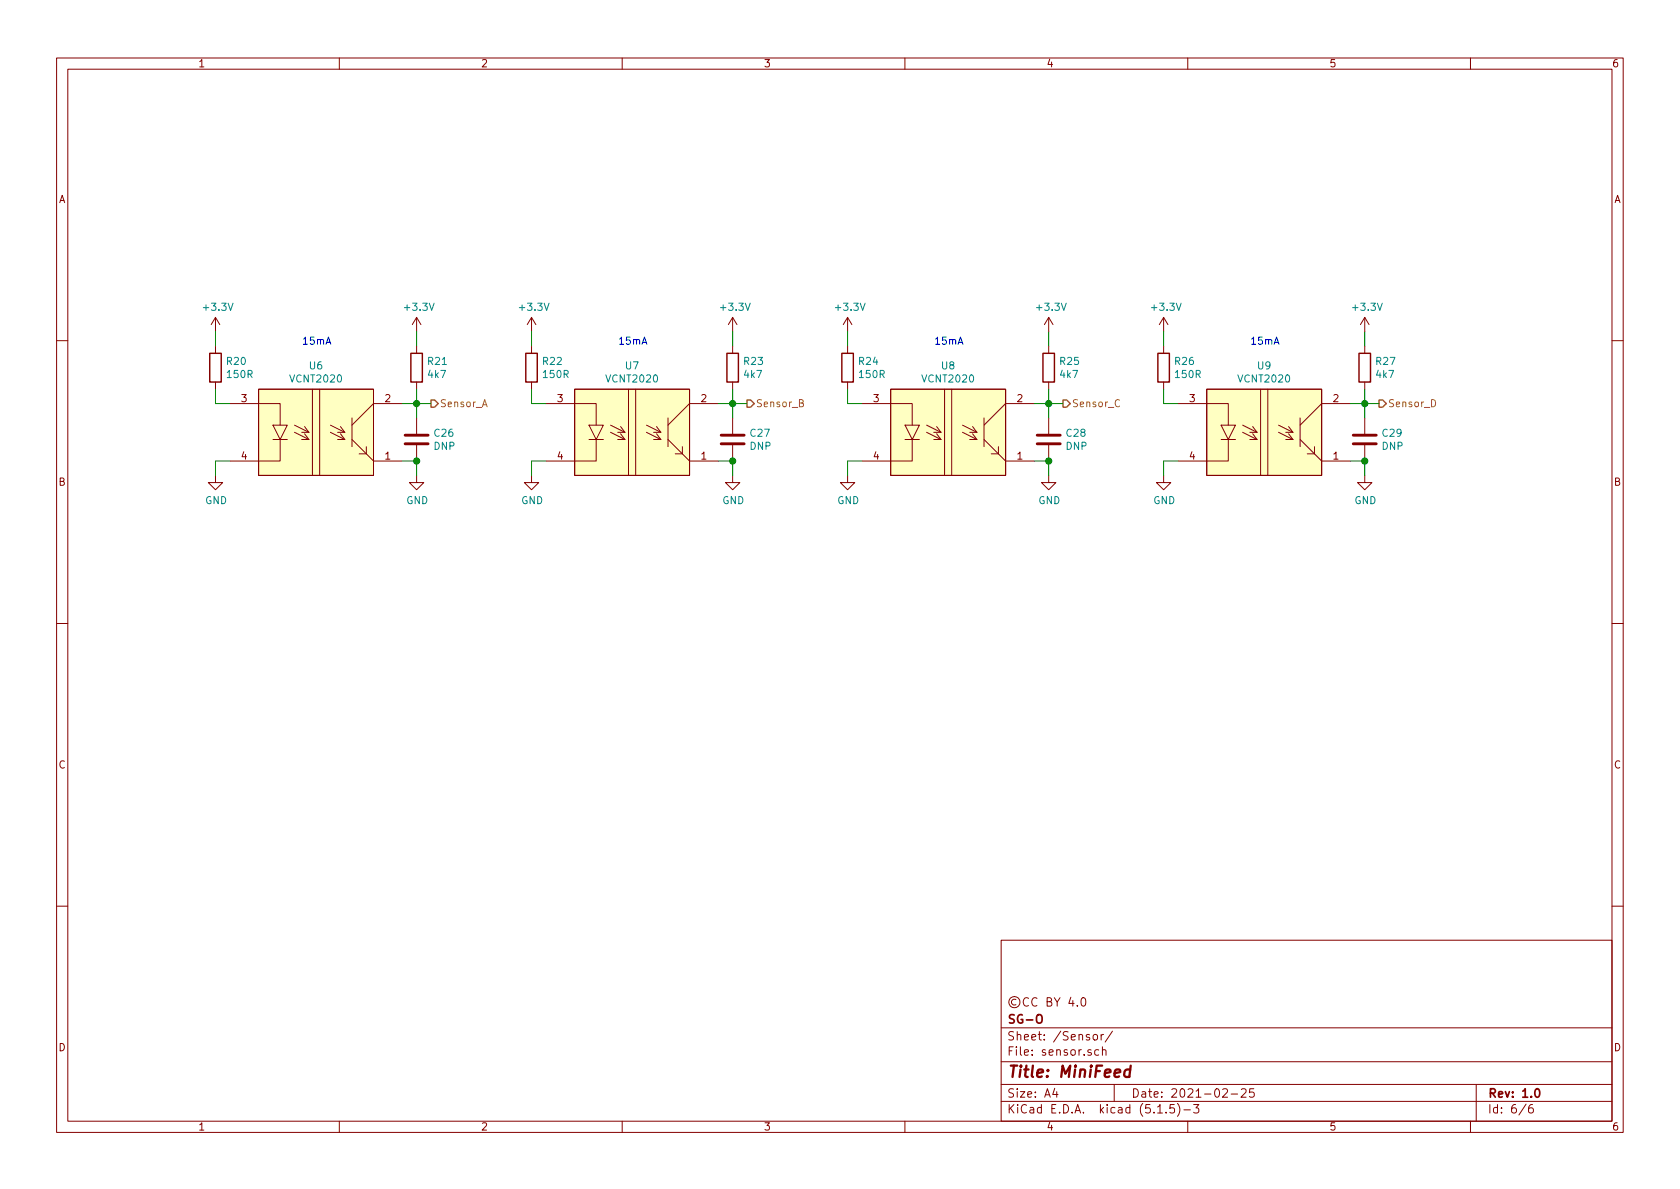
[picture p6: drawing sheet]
EESchema Schematic File Version 4
EELAYER 30 0
EELAYER END
$Descr A4 11693 8268
encoding utf-8
Sheet 6 6
Title "MiniFeed"
Date "2021-02-25"
Rev "1.0"
Comp "SG-O"
Comment1 "©CC BY 4.0"
Comment2 ""
Comment3 ""
Comment4 ""
$EndDescr
$Comp
L global:VCNT2020 U?
U 1 1
P 2200 3000
AR Path="/6049A459" Ref="U?"  Part="1" 
AR Path="/6047D150/6049A459" Ref="U6"  Part="1" 
F 0 "U6" H 2200 3465 50  0000 C CNN
F 1 "VCNT2020" H 2200 3374 50  0000 C CNN
F 2 "global:vcnt2020" H 2200 3000 50  0001 C CNN
F 3 "" H 2200 3000 50  0001 C CNN
F 4 "VCNT2020" H 2200 3000 50  0001 C CNN "manf#"
	1    2200 3000
	1    0    0    -1  
$EndComp
$Comp
L power:+3.3V #PWR?
U 1 1
P 1500 2300
AR Path="/6049A45F" Ref="#PWR?"  Part="1" 
AR Path="/6047D150/6049A45F" Ref="#PWR029"  Part="1" 
F 0 "#PWR029" H 1500 2150 50  0001 C CNN
F 1 "+3.3V" H 1515 2473 50  0000 C CNN
F 2 "" H 1500 2300 50  0001 C CNN
F 3 "" H 1500 2300 50  0001 C CNN
	1    1500 2300
	1    0    0    -1  
$EndComp
$Comp
L Device:R R?
U 1 1
P 1500 2550
AR Path="/6049A467" Ref="R?"  Part="1" 
AR Path="/6047D150/6049A467" Ref="R20"  Part="1" 
F 0 "R20" H 1570 2596 50  0000 L CNN
F 1 "150R" H 1570 2505 50  0000 L CNN
F 2 "Resistor_SMD:R_0603_1608Metric" V 1430 2550 50  0001 C CNN
F 3 "~" H 1500 2550 50  0001 C CNN
F 4 "C217745" H 1500 2550 50  0001 C CNN "lcsc#"
F 5 "ARG03FTC1500" H 1500 2550 50  0001 C CNN "manf#"
	1    1500 2550
	1    0    0    -1  
$EndComp
Wire Wire Line
	1500 2700 1500 2800
Wire Wire Line
	1500 2800 1600 2800
Wire Wire Line
	1500 2300 1500 2400
$Comp
L power:GND #PWR?
U 1 1
P 1500 3300
AR Path="/6049A470" Ref="#PWR?"  Part="1" 
AR Path="/6047D150/6049A470" Ref="#PWR037"  Part="1" 
F 0 "#PWR037" H 1500 3050 50  0001 C CNN
F 1 "GND" H 1505 3127 50  0000 C CNN
F 2 "" H 1500 3300 50  0001 C CNN
F 3 "" H 1500 3300 50  0001 C CNN
	1    1500 3300
	1    0    0    -1  
$EndComp
Wire Wire Line
	1500 3300 1500 3200
Wire Wire Line
	1500 3200 1600 3200
$Comp
L power:GND #PWR?
U 1 1
P 2900 3300
AR Path="/6049A478" Ref="#PWR?"  Part="1" 
AR Path="/6047D150/6049A478" Ref="#PWR038"  Part="1" 
F 0 "#PWR038" H 2900 3050 50  0001 C CNN
F 1 "GND" H 2905 3127 50  0000 C CNN
F 2 "" H 2900 3300 50  0001 C CNN
F 3 "" H 2900 3300 50  0001 C CNN
	1    2900 3300
	1    0    0    -1  
$EndComp
Wire Wire Line
	2800 3200 2900 3200
Wire Wire Line
	2900 3200 2900 3300
$Comp
L power:+3.3V #PWR?
U 1 1
P 2900 2300
AR Path="/6049A480" Ref="#PWR?"  Part="1" 
AR Path="/6047D150/6049A480" Ref="#PWR030"  Part="1" 
F 0 "#PWR030" H 2900 2150 50  0001 C CNN
F 1 "+3.3V" H 2915 2473 50  0000 C CNN
F 2 "" H 2900 2300 50  0001 C CNN
F 3 "" H 2900 2300 50  0001 C CNN
	1    2900 2300
	1    0    0    -1  
$EndComp
Wire Wire Line
	2900 2300 2900 2400
Wire Wire Line
	2900 2700 2900 2800
Wire Wire Line
	2900 2800 2800 2800
$Comp
L global:VCNT2020 U?
U 1 1
P 4400 3000
AR Path="/6049A48B" Ref="U?"  Part="1" 
AR Path="/6047D150/6049A48B" Ref="U7"  Part="1" 
F 0 "U7" H 4400 3465 50  0000 C CNN
F 1 "VCNT2020" H 4400 3374 50  0000 C CNN
F 2 "global:vcnt2020" H 4400 3000 50  0001 C CNN
F 3 "" H 4400 3000 50  0001 C CNN
F 4 "VCNT2020" H 4400 3000 50  0001 C CNN "manf#"
	1    4400 3000
	1    0    0    -1  
$EndComp
$Comp
L power:+3.3V #PWR?
U 1 1
P 3700 2300
AR Path="/6049A491" Ref="#PWR?"  Part="1" 
AR Path="/6047D150/6049A491" Ref="#PWR031"  Part="1" 
F 0 "#PWR031" H 3700 2150 50  0001 C CNN
F 1 "+3.3V" H 3715 2473 50  0000 C CNN
F 2 "" H 3700 2300 50  0001 C CNN
F 3 "" H 3700 2300 50  0001 C CNN
	1    3700 2300
	1    0    0    -1  
$EndComp
$Comp
L Device:R R?
U 1 1
P 3700 2550
AR Path="/6049A499" Ref="R?"  Part="1" 
AR Path="/6047D150/6049A499" Ref="R22"  Part="1" 
F 0 "R22" H 3770 2596 50  0000 L CNN
F 1 "150R" H 3770 2505 50  0000 L CNN
F 2 "Resistor_SMD:R_0603_1608Metric" V 3630 2550 50  0001 C CNN
F 3 "~" H 3700 2550 50  0001 C CNN
F 4 "C217745" H 3700 2550 50  0001 C CNN "lcsc#"
F 5 "ARG03FTC1500" H 3700 2550 50  0001 C CNN "manf#"
	1    3700 2550
	1    0    0    -1  
$EndComp
Wire Wire Line
	3700 2700 3700 2800
Wire Wire Line
	3700 2800 3800 2800
Wire Wire Line
	3700 2300 3700 2400
$Comp
L power:GND #PWR?
U 1 1
P 3700 3300
AR Path="/6049A4A2" Ref="#PWR?"  Part="1" 
AR Path="/6047D150/6049A4A2" Ref="#PWR039"  Part="1" 
F 0 "#PWR039" H 3700 3050 50  0001 C CNN
F 1 "GND" H 3705 3127 50  0000 C CNN
F 2 "" H 3700 3300 50  0001 C CNN
F 3 "" H 3700 3300 50  0001 C CNN
	1    3700 3300
	1    0    0    -1  
$EndComp
Wire Wire Line
	3700 3300 3700 3200
Wire Wire Line
	3700 3200 3800 3200
$Comp
L power:GND #PWR?
U 1 1
P 5100 3300
AR Path="/6049A4AA" Ref="#PWR?"  Part="1" 
AR Path="/6047D150/6049A4AA" Ref="#PWR040"  Part="1" 
F 0 "#PWR040" H 5100 3050 50  0001 C CNN
F 1 "GND" H 5105 3127 50  0000 C CNN
F 2 "" H 5100 3300 50  0001 C CNN
F 3 "" H 5100 3300 50  0001 C CNN
	1    5100 3300
	1    0    0    -1  
$EndComp
Wire Wire Line
	5000 3200 5100 3200
Wire Wire Line
	5100 3200 5100 3300
$Comp
L Device:R R?
U 1 1
P 5100 2550
AR Path="/6049A4B4" Ref="R?"  Part="1" 
AR Path="/6047D150/6049A4B4" Ref="R23"  Part="1" 
F 0 "R23" H 5170 2596 50  0000 L CNN
F 1 "4k7" H 5170 2505 50  0000 L CNN
F 2 "Resistor_SMD:R_0603_1608Metric" V 5030 2550 50  0001 C CNN
F 3 "~" H 5100 2550 50  0001 C CNN
F 4 "C304093" H 5100 2550 50  0001 C CNN "lcsc#"
F 5 "AR03FTD4701" H 5100 2550 50  0001 C CNN "manf#"
	1    5100 2550
	1    0    0    -1  
$EndComp
$Comp
L power:+3.3V #PWR?
U 1 1
P 5100 2300
AR Path="/6049A4BA" Ref="#PWR?"  Part="1" 
AR Path="/6047D150/6049A4BA" Ref="#PWR032"  Part="1" 
F 0 "#PWR032" H 5100 2150 50  0001 C CNN
F 1 "+3.3V" H 5115 2473 50  0000 C CNN
F 2 "" H 5100 2300 50  0001 C CNN
F 3 "" H 5100 2300 50  0001 C CNN
	1    5100 2300
	1    0    0    -1  
$EndComp
Wire Wire Line
	5100 2300 5100 2400
Wire Wire Line
	5100 2700 5100 2800
Wire Wire Line
	5100 2800 5000 2800
$Comp
L Device:R R?
U 1 1
P 2900 2550
AR Path="/6049A4C6" Ref="R?"  Part="1" 
AR Path="/6047D150/6049A4C6" Ref="R21"  Part="1" 
F 0 "R21" H 2970 2596 50  0000 L CNN
F 1 "4k7" H 2970 2505 50  0000 L CNN
F 2 "Resistor_SMD:R_0603_1608Metric" V 2830 2550 50  0001 C CNN
F 3 "~" H 2900 2550 50  0001 C CNN
F 4 "C304093" H 2900 2550 50  0001 C CNN "lcsc#"
F 5 "AR03FTD4701" H 2900 2550 50  0001 C CNN "manf#"
	1    2900 2550
	1    0    0    -1  
$EndComp
$Comp
L Device:C C?
U 1 1
P 2900 3050
AR Path="/6049A4CE" Ref="C?"  Part="1" 
AR Path="/6047D150/6049A4CE" Ref="C26"  Part="1" 
F 0 "C26" H 3015 3096 50  0000 L CNN
F 1 "DNP" H 3015 3005 50  0000 L CNN
F 2 "Capacitor_SMD:C_0603_1608Metric" H 2938 2900 50  0001 C CNN
F 3 "~" H 2900 3050 50  0001 C CNN
F 4 "DNP" H 2900 3050 50  0001 C CNN "DNP"
F 5 "dnp" H 2900 3050 50  0001 C CNN "Config"
	1    2900 3050
	1    0    0    -1  
$EndComp
Connection ~ 2900 3200
Wire Wire Line
	2900 2900 2900 2800
Connection ~ 2900 2800
$Comp
L Device:C C?
U 1 1
P 5100 3050
AR Path="/6049A4D9" Ref="C?"  Part="1" 
AR Path="/6047D150/6049A4D9" Ref="C27"  Part="1" 
F 0 "C27" H 5215 3096 50  0000 L CNN
F 1 "DNP" H 5215 3005 50  0000 L CNN
F 2 "Capacitor_SMD:C_0603_1608Metric" H 5138 2900 50  0001 C CNN
F 3 "~" H 5100 3050 50  0001 C CNN
F 4 "DNP" H 5100 3050 50  0001 C CNN "DNP"
F 5 "dnp" H 5100 3050 50  0001 C CNN "Config"
	1    5100 3050
	1    0    0    -1  
$EndComp
Wire Wire Line
	5100 2900 5100 2800
Connection ~ 5100 2800
Connection ~ 5100 3200
Text Notes 2100 2400 0    50   ~ 0
15mA
Text Notes 4300 2400 0    50   ~ 0
15mA
Text HLabel 3000 2800 2    50   Output ~ 0
Sensor_A
Text HLabel 5200 2800 2    50   Output ~ 0
Sensor_B
Wire Wire Line
	5200 2800 5100 2800
Wire Wire Line
	2900 2800 3000 2800
$Comp
L global:VCNT2020 U?
U 1 1
P 6600 3000
AR Path="/604EAEDD" Ref="U?"  Part="1" 
AR Path="/6047D150/604EAEDD" Ref="U8"  Part="1" 
F 0 "U8" H 6600 3465 50  0000 C CNN
F 1 "VCNT2020" H 6600 3374 50  0000 C CNN
F 2 "global:vcnt2020" H 6600 3000 50  0001 C CNN
F 3 "" H 6600 3000 50  0001 C CNN
F 4 "VCNT2020" H 6600 3000 50  0001 C CNN "manf#"
	1    6600 3000
	1    0    0    -1  
$EndComp
$Comp
L power:+3.3V #PWR?
U 1 1
P 5900 2300
AR Path="/604EAEE7" Ref="#PWR?"  Part="1" 
AR Path="/6047D150/604EAEE7" Ref="#PWR033"  Part="1" 
F 0 "#PWR033" H 5900 2150 50  0001 C CNN
F 1 "+3.3V" H 5915 2473 50  0000 C CNN
F 2 "" H 5900 2300 50  0001 C CNN
F 3 "" H 5900 2300 50  0001 C CNN
	1    5900 2300
	1    0    0    -1  
$EndComp
$Comp
L Device:R R?
U 1 1
P 5900 2550
AR Path="/604EAEF3" Ref="R?"  Part="1" 
AR Path="/6047D150/604EAEF3" Ref="R24"  Part="1" 
F 0 "R24" H 5970 2596 50  0000 L CNN
F 1 "150R" H 5970 2505 50  0000 L CNN
F 2 "Resistor_SMD:R_0603_1608Metric" V 5830 2550 50  0001 C CNN
F 3 "~" H 5900 2550 50  0001 C CNN
F 4 "C217745" H 5900 2550 50  0001 C CNN "lcsc#"
F 5 "ARG03FTC1500" H 5900 2550 50  0001 C CNN "manf#"
	1    5900 2550
	1    0    0    -1  
$EndComp
Wire Wire Line
	5900 2700 5900 2800
Wire Wire Line
	5900 2800 6000 2800
Wire Wire Line
	5900 2300 5900 2400
$Comp
L power:GND #PWR?
U 1 1
P 5900 3300
AR Path="/604EAF00" Ref="#PWR?"  Part="1" 
AR Path="/6047D150/604EAF00" Ref="#PWR041"  Part="1" 
F 0 "#PWR041" H 5900 3050 50  0001 C CNN
F 1 "GND" H 5905 3127 50  0000 C CNN
F 2 "" H 5900 3300 50  0001 C CNN
F 3 "" H 5900 3300 50  0001 C CNN
	1    5900 3300
	1    0    0    -1  
$EndComp
Wire Wire Line
	5900 3300 5900 3200
Wire Wire Line
	5900 3200 6000 3200
$Comp
L power:GND #PWR?
U 1 1
P 7300 3300
AR Path="/604EAF0C" Ref="#PWR?"  Part="1" 
AR Path="/6047D150/604EAF0C" Ref="#PWR042"  Part="1" 
F 0 "#PWR042" H 7300 3050 50  0001 C CNN
F 1 "GND" H 7305 3127 50  0000 C CNN
F 2 "" H 7300 3300 50  0001 C CNN
F 3 "" H 7300 3300 50  0001 C CNN
	1    7300 3300
	1    0    0    -1  
$EndComp
Wire Wire Line
	7200 3200 7300 3200
Wire Wire Line
	7300 3200 7300 3300
$Comp
L power:+3.3V #PWR?
U 1 1
P 7300 2300
AR Path="/604EAF18" Ref="#PWR?"  Part="1" 
AR Path="/6047D150/604EAF18" Ref="#PWR034"  Part="1" 
F 0 "#PWR034" H 7300 2150 50  0001 C CNN
F 1 "+3.3V" H 7315 2473 50  0000 C CNN
F 2 "" H 7300 2300 50  0001 C CNN
F 3 "" H 7300 2300 50  0001 C CNN
	1    7300 2300
	1    0    0    -1  
$EndComp
Wire Wire Line
	7300 2300 7300 2400
Wire Wire Line
	7300 2700 7300 2800
Wire Wire Line
	7300 2800 7200 2800
$Comp
L global:VCNT2020 U?
U 1 1
P 8800 3000
AR Path="/604EAF26" Ref="U?"  Part="1" 
AR Path="/6047D150/604EAF26" Ref="U9"  Part="1" 
F 0 "U9" H 8800 3465 50  0000 C CNN
F 1 "VCNT2020" H 8800 3374 50  0000 C CNN
F 2 "global:vcnt2020" H 8800 3000 50  0001 C CNN
F 3 "" H 8800 3000 50  0001 C CNN
F 4 "VCNT2020" H 8800 3000 50  0001 C CNN "manf#"
	1    8800 3000
	1    0    0    -1  
$EndComp
$Comp
L power:+3.3V #PWR?
U 1 1
P 8100 2300
AR Path="/604EAF30" Ref="#PWR?"  Part="1" 
AR Path="/6047D150/604EAF30" Ref="#PWR035"  Part="1" 
F 0 "#PWR035" H 8100 2150 50  0001 C CNN
F 1 "+3.3V" H 8115 2473 50  0000 C CNN
F 2 "" H 8100 2300 50  0001 C CNN
F 3 "" H 8100 2300 50  0001 C CNN
	1    8100 2300
	1    0    0    -1  
$EndComp
$Comp
L Device:R R?
U 1 1
P 8100 2550
AR Path="/604EAF3C" Ref="R?"  Part="1" 
AR Path="/6047D150/604EAF3C" Ref="R26"  Part="1" 
F 0 "R26" H 8170 2596 50  0000 L CNN
F 1 "150R" H 8170 2505 50  0000 L CNN
F 2 "Resistor_SMD:R_0603_1608Metric" V 8030 2550 50  0001 C CNN
F 3 "~" H 8100 2550 50  0001 C CNN
F 4 "C217745" H 8100 2550 50  0001 C CNN "lcsc#"
F 5 "ARG03FTC1500" H 8100 2550 50  0001 C CNN "manf#"
	1    8100 2550
	1    0    0    -1  
$EndComp
Wire Wire Line
	8100 2700 8100 2800
Wire Wire Line
	8100 2800 8200 2800
Wire Wire Line
	8100 2300 8100 2400
$Comp
L power:GND #PWR?
U 1 1
P 8100 3300
AR Path="/604EAF49" Ref="#PWR?"  Part="1" 
AR Path="/6047D150/604EAF49" Ref="#PWR043"  Part="1" 
F 0 "#PWR043" H 8100 3050 50  0001 C CNN
F 1 "GND" H 8105 3127 50  0000 C CNN
F 2 "" H 8100 3300 50  0001 C CNN
F 3 "" H 8100 3300 50  0001 C CNN
	1    8100 3300
	1    0    0    -1  
$EndComp
Wire Wire Line
	8100 3300 8100 3200
Wire Wire Line
	8100 3200 8200 3200
$Comp
L power:GND #PWR?
U 1 1
P 9500 3300
AR Path="/604EAF55" Ref="#PWR?"  Part="1" 
AR Path="/6047D150/604EAF55" Ref="#PWR044"  Part="1" 
F 0 "#PWR044" H 9500 3050 50  0001 C CNN
F 1 "GND" H 9505 3127 50  0000 C CNN
F 2 "" H 9500 3300 50  0001 C CNN
F 3 "" H 9500 3300 50  0001 C CNN
	1    9500 3300
	1    0    0    -1  
$EndComp
Wire Wire Line
	9400 3200 9500 3200
Wire Wire Line
	9500 3200 9500 3300
$Comp
L Device:R R?
U 1 1
P 9500 2550
AR Path="/604EAF63" Ref="R?"  Part="1" 
AR Path="/6047D150/604EAF63" Ref="R27"  Part="1" 
F 0 "R27" H 9570 2596 50  0000 L CNN
F 1 "4k7" H 9570 2505 50  0000 L CNN
F 2 "Resistor_SMD:R_0603_1608Metric" V 9430 2550 50  0001 C CNN
F 3 "~" H 9500 2550 50  0001 C CNN
F 4 "C304093" H 9500 2550 50  0001 C CNN "lcsc#"
F 5 "AR03FTD4701" H 9500 2550 50  0001 C CNN "manf#"
	1    9500 2550
	1    0    0    -1  
$EndComp
$Comp
L power:+3.3V #PWR?
U 1 1
P 9500 2300
AR Path="/604EAF6D" Ref="#PWR?"  Part="1" 
AR Path="/6047D150/604EAF6D" Ref="#PWR036"  Part="1" 
F 0 "#PWR036" H 9500 2150 50  0001 C CNN
F 1 "+3.3V" H 9515 2473 50  0000 C CNN
F 2 "" H 9500 2300 50  0001 C CNN
F 3 "" H 9500 2300 50  0001 C CNN
	1    9500 2300
	1    0    0    -1  
$EndComp
Wire Wire Line
	9500 2300 9500 2400
Wire Wire Line
	9500 2700 9500 2800
Wire Wire Line
	9500 2800 9400 2800
$Comp
L Device:R R?
U 1 1
P 7300 2550
AR Path="/604EAF7C" Ref="R?"  Part="1" 
AR Path="/6047D150/604EAF7C" Ref="R25"  Part="1" 
F 0 "R25" H 7370 2596 50  0000 L CNN
F 1 "4k7" H 7370 2505 50  0000 L CNN
F 2 "Resistor_SMD:R_0603_1608Metric" V 7230 2550 50  0001 C CNN
F 3 "~" H 7300 2550 50  0001 C CNN
F 4 "C304093" H 7300 2550 50  0001 C CNN "lcsc#"
F 5 "AR03FTD4701" H 7300 2550 50  0001 C CNN "manf#"
	1    7300 2550
	1    0    0    -1  
$EndComp
$Comp
L Device:C C?
U 1 1
P 7300 3050
AR Path="/604EAF88" Ref="C?"  Part="1" 
AR Path="/6047D150/604EAF88" Ref="C28"  Part="1" 
F 0 "C28" H 7415 3096 50  0000 L CNN
F 1 "DNP" H 7415 3005 50  0000 L CNN
F 2 "Capacitor_SMD:C_0603_1608Metric" H 7338 2900 50  0001 C CNN
F 3 "~" H 7300 3050 50  0001 C CNN
F 4 "DNP" H 7300 3050 50  0001 C CNN "DNP"
F 5 "dnp" H 7300 3050 50  0001 C CNN "Config"
	1    7300 3050
	1    0    0    -1  
$EndComp
Connection ~ 7300 3200
Wire Wire Line
	7300 2900 7300 2800
Connection ~ 7300 2800
$Comp
L Device:C C?
U 1 1
P 9500 3050
AR Path="/604EAF97" Ref="C?"  Part="1" 
AR Path="/6047D150/604EAF97" Ref="C29"  Part="1" 
F 0 "C29" H 9615 3096 50  0000 L CNN
F 1 "DNP" H 9615 3005 50  0000 L CNN
F 2 "Capacitor_SMD:C_0603_1608Metric" H 9538 2900 50  0001 C CNN
F 3 "~" H 9500 3050 50  0001 C CNN
F 4 "DNP" H 9500 3050 50  0001 C CNN "DNP"
F 5 "dnp" H 9500 3050 50  0001 C CNN "Config"
	1    9500 3050
	1    0    0    -1  
$EndComp
Wire Wire Line
	9500 2900 9500 2800
Connection ~ 9500 2800
Connection ~ 9500 3200
Text Notes 6500 2400 0    50   ~ 0
15mA
Text Notes 8700 2400 0    50   ~ 0
15mA
Text HLabel 7400 2800 2    50   Output ~ 0
Sensor_C
Text HLabel 9600 2800 2    50   Output ~ 0
Sensor_D
Wire Wire Line
	9600 2800 9500 2800
Wire Wire Line
	7300 2800 7400 2800
$EndSCHEMATC
